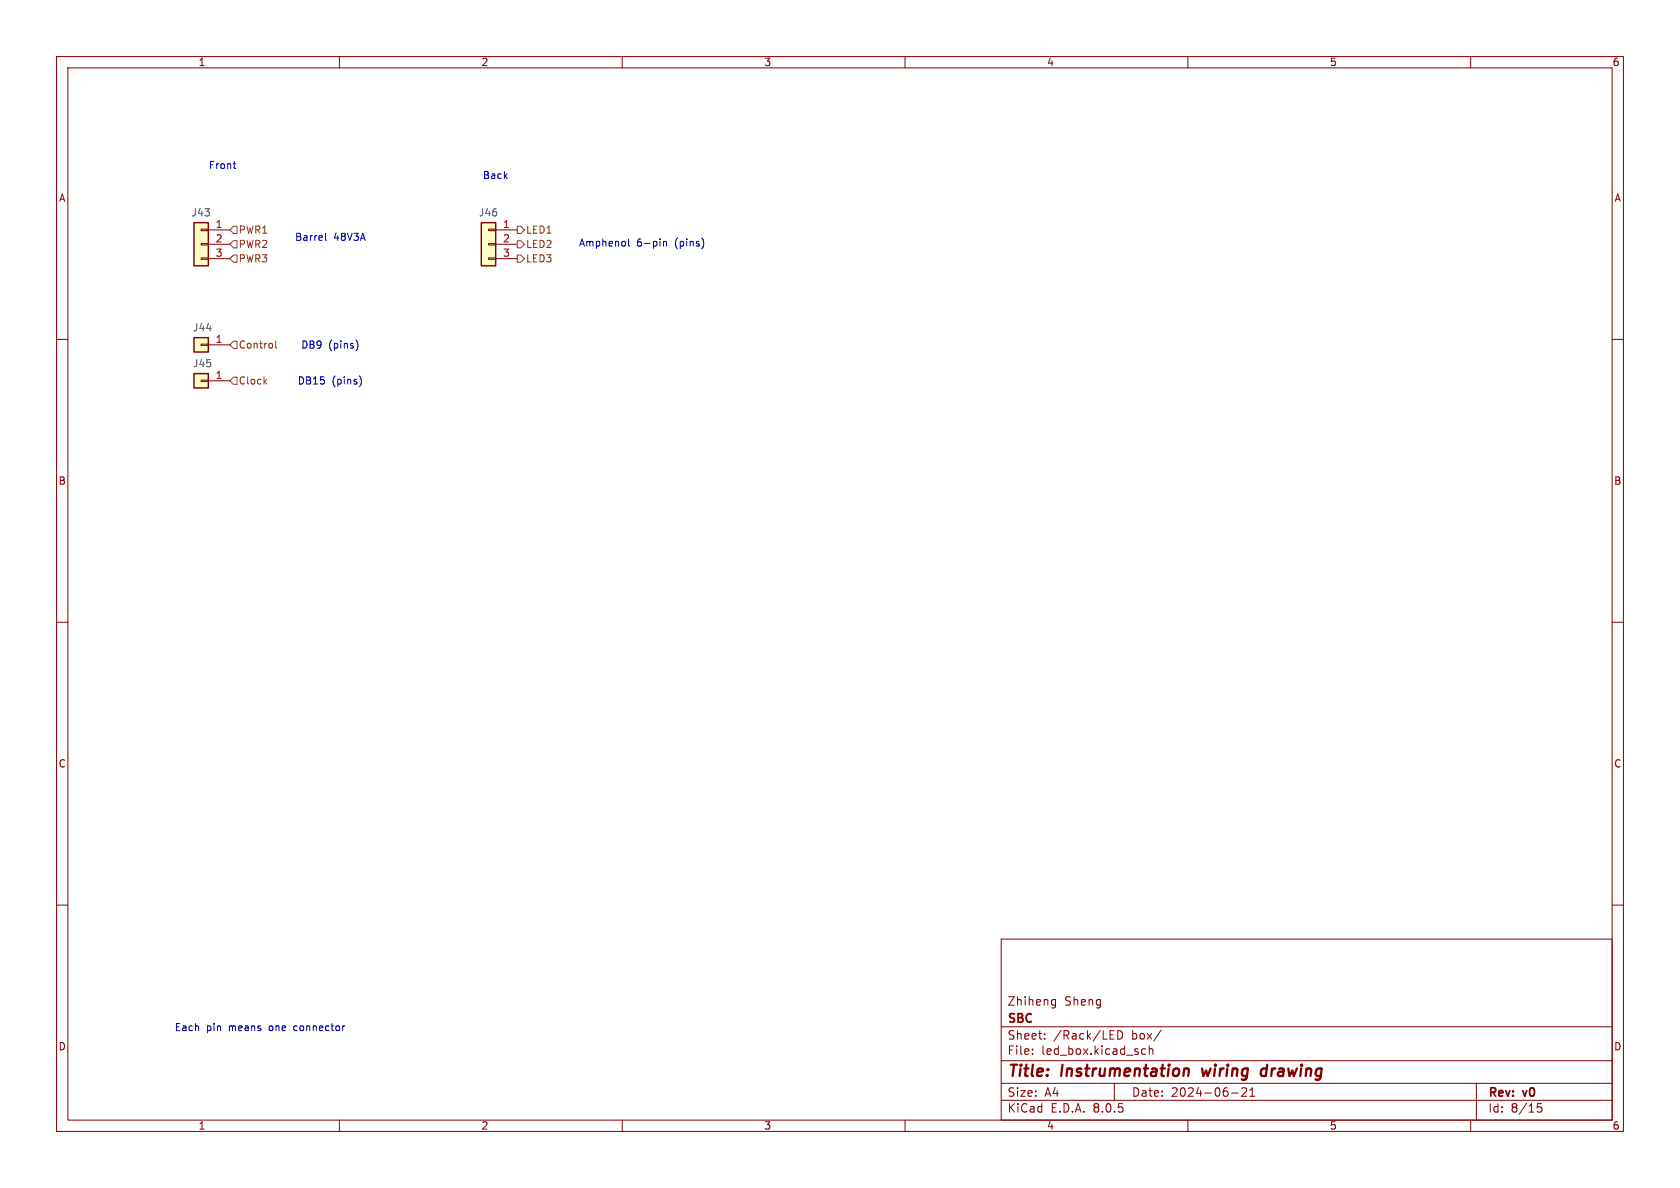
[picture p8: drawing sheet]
<svg xmlns="http://www.w3.org/2000/svg" width="297mm" height="210mm" viewBox="0 0 297 210" stroke-linecap="round" stroke-linejoin="round" font-family="sans-serif">
<g fill="none" stroke="#840000" stroke-width=".18">
<path d="M10 10h277v190h-277zM12 12h273v186h-273zM60 10v2M110 10v2M160 10v2M210 10v2M260 10v2M10 60h2M285 60h2M10 110h2M285 110h2M10 160h2"/>
<path d="M285 160h2M177 166h108v32h-108zM186 177.6h.6M186 176.8h.6M186.6 176.7v1.2l-.1 .2-.4 .1M60 198v2M110 198v2M160 198v2M177 194.5h108M177 191.5h108M177 187.5h108M177 181.5h108"/>
<path d="M182.5 186.3v.1M182.5 185.5v.1M184.7 183.6v.1M184.7 182.8v.1M196.2 183.7h.8M196.2 182.2h.8M197 191.5v3M197.6 182.2a.76 .76 0 0 1 .9 .7 .76 .76 0 0 1-.9 .8zM201.8 186.1l.3 .3 .4-.1M202.5 185.5l-.4-.1-.3 .3M203.2 185.5l.2-.1 .3 .1 .1 .9M203.2 184.9v1.5"/>
<path d="M205.2 182.1l-1.2 2M210 198v2M217.7 193.2h1.2M220.3 192.4v.5l-.8 .9h.9M221 193.8h.8M221 192.7l.4-.4v1.5M260 198v2M261 191.5v6.5M272.5 195.1h-.7l-.1 .7 .3-.1h.5l.1 .3-.1 .5-.2 .1-.6-.1"/>
</g>
<path d="M209.7 188.9l.4 .1 .1 .2-.1 1M212.5 188.9l.2 1.3 .5-.9M223.9 189a.66 .66 0 0 0-1 .3v.5l.1 .3 .2 .1 .6-.1M224 188.2l-.2 2" fill="none" stroke="#840000" stroke-width=".4"/>
<path d="M34.3 59.7h2.5v2.5h-2.5z" fill="#ffffc2"/>
<path d="M35.6 60.8h1.2v.3h-1.2zM36.8 61h3.8" fill="none" stroke="#840000" stroke-width=".18"/>
<path d="M34.3 59.7h2.5v2.5h-2.5z" fill="none" stroke="#840000" stroke-width=".25"/>
<path d="M34.3 66h2.5v2.6h-2.5z" fill="#ffffc2"/>
<path d="M35.6 67.2h1.2v.2h-1.2zM36.8 67.3h3.8" fill="none" stroke="#840000" stroke-width=".18"/>
<path d="M34.3 66h2.5v2.6h-2.5z" fill="none" stroke="#840000" stroke-width=".25"/>
<path d="M85.1 39.4h2.5v7.6h-2.5z" fill="#ffffc2"/>
<path d="M86.4 45.6h1.2v.2h-1.2zM86.4 43.1h1.2v.2h-1.2zM86.4 40.5h1.2v.3h-1.2zM87.6 40.6h3.8M87.6 43.2h3.8M87.6 45.7h3.8" fill="none" stroke="#840000" stroke-width=".18"/>
<path d="M85.1 39.4h2.5v7.6h-2.5z" fill="none" stroke="#840000" stroke-width=".25"/>
<path d="M34.3 39.4h2.5v7.6h-2.5z" fill="#ffffc2"/>
<path d="M35.6 45.6h1.2v.2h-1.2zM35.6 43.1h1.2v.2h-1.2zM35.6 40.5h1.2v.3h-1.2zM36.8 40.6h3.8M36.8 43.2h3.8M36.8 45.7h3.8" fill="none" stroke="#840000" stroke-width=".18"/>
<path d="M34.3 39.4h2.5v7.6h-2.5z" fill="none" stroke="#840000" stroke-width=".25"/>
<path d="M41.3 45.1h.6v1.3h-.6l-.7-.7zM41.3 42.5h.6v1.3h-.6l-.7-.6zM41.3 40h.6v1.3h-.6l-.7-.7zM91.4 40h.7l.6 .6-.6 .7h-.7zM91.4 42.5h.7l.6 .7-.6 .6h-.7zM91.4 45.1h.7l.6 .6-.6 .7h-.7zM41.3 60.3h.6v1.3h-.6l-.7-.6zM41.3 66.7h.6v1.2h-.6l-.7-.6zM46.8 67.4l.4 .5M47.2 67l-.5 .5M48.7 60.3v1.1l.2 .1" fill="none" stroke="#725600" stroke-width=".18"/>
<path d="M41.2 28.9h.5M41.5 29.7l.2 .1M57.5 41.2v1.1l.2 .2M111.1 42.2v1.1l.2 .2M117.3 42.7v.8M117.3 42.8l.2-.1h.3v.8M124.3 42.4l.1 .5-.1 .7M63 60.2a1.49 1.49 0 0 1 0 1.8M63.6 66.5a1.49 1.49 0 0 1 0 1.8M60.9 181.3l-.2 .1" fill="none" stroke="#0000c2" stroke-width=".18"/>
<g font-size="2.8" fill="#840000">
<text x="178" y="190.9">Title:</text>
<text x="187.7" y="190.9">Instrumentation</text>
<text x="213.4" y="190.9">wiring</text>
<text x="224.6" y="190.9">drawing</text>
</g>
<g font-size="2.1" fill="#840000">
<text x="178" y="178">Zhiheng</text>
<text x="188.2" y="178">Sheng</text>
<text x="178" y="184">Sheet:</text>
<text x="178" y="181.2">SBC</text>
<text x="186.2" y="184">/Rack/LED</text>
<text x="200.1" y="184">box/</text>
<text x="178" y="186.7">File:</text>
<text x="184.1" y="186.7">led_box.kicad_sch</text>
<text x="178" y="196.9">KiCad</text>
<text x="178" y="194.1">Size:</text>
<text x="184.7" y="194.1">A4</text>
<text x="185.7" y="196.9">E.D.A.</text>
<text x="193.3" y="196.9">8.0.5</text>
<text x="200" y="194.1">Date:</text>
<text x="207" y="194.1">2024-06-21</text>
<text x="263" y="194.3">Rev:</text>
<text x="263" y="196.9">Id:</text>
<text x="267.1" y="196.9">8/15</text>
<text x="269.4" y="194.3">v0</text>
</g>
<g font-size="1.8" fill="#840000">
<text x="35" y="11.9">1</text>
<text x="85" y="11.9">2</text>
<text x="135" y="11.9">3</text>
<text x="185" y="11.9">4</text>
<text x="235" y="11.9">5</text>
<text x="285" y="11.9">6</text>
<text x="10.3" y="35.9">A</text>
<text x="285.3" y="35.9">A</text>
<text x="10.3" y="85.9">B</text>
<text x="285.3" y="85.9">B</text>
<text x="10.3" y="135.9">C</text>
<text x="285.3" y="135.9">C</text>
<text x="10.3" y="185.9">D</text>
<text x="285.3" y="185.9">D</text>
<text x="35" y="199.9">1</text>
<text x="85" y="199.9">2</text>
<text x="135" y="199.9">3</text>
<text x="185" y="199.9">4</text>
<text x="235" y="199.9">5</text>
<text x="285" y="199.9">6</text>
</g>
<g font-size="1.8" fill="#0000c2">
<text x="36.8" y="30.1">Front</text>
<text x="85.3" y="31.9">Back</text>
<text x="52.1" y="42.8">Barrel</text>
<text x="59" y="42.8">48V3A</text>
<text x="102.2" y="43.8">Amphenol</text>
<text x="112.6" y="43.8">6-pin</text>
<text x="119.4" y="43.8">(pins)</text>
<text x="53.1" y="61.8">DB9</text>
<text x="58.1" y="61.8">(pins)</text>
<text x="52.5" y="68.2">DB15</text>
<text x="58.7" y="68.2">(pins)</text>
<text x="30.8" y="182.5">Each</text>
<text x="36.5" y="182.5">pin</text>
<text x="40.6" y="182.5">means</text>
<text x="47.8" y="182.5">one</text>
<text x="52.4" y="182.5">connector</text>
</g>
<g font-size="1.8" fill="#006464">
<text x="33.8" y="38.5">J43</text>
<text x="84.6" y="38.5">J46</text>
<text x="34" y="58.8">J44</text>
<text x="34" y="65.1">J45</text>
</g>
<g font-size="1.8" fill="#a90000">
<text x="38" y="40.4">1</text>
<text x="88.8" y="40.4">1</text>
<text x="38" y="42.9">2</text>
<text x="38" y="45.5">3</text>
<text x="88.8" y="42.9">2</text>
<text x="88.8" y="45.5">3</text>
<text x="38" y="60.7">1</text>
<text x="38" y="67.1">1</text>
</g>
<g font-size="1.8" fill="#725600">
<text x="42.1" y="41.5">PWR1</text>
<text x="92.9" y="41.5">LED1</text>
<text x="42.1" y="46.6">PWR3</text>
<text x="42.1" y="44">PWR2</text>
<text x="92.9" y="44">LED2</text>
<text x="92.9" y="46.6">LED3</text>
<text x="42.1" y="61.8">Control</text>
<text x="42.1" y="68.2">Clock</text>
</g>
</svg>
